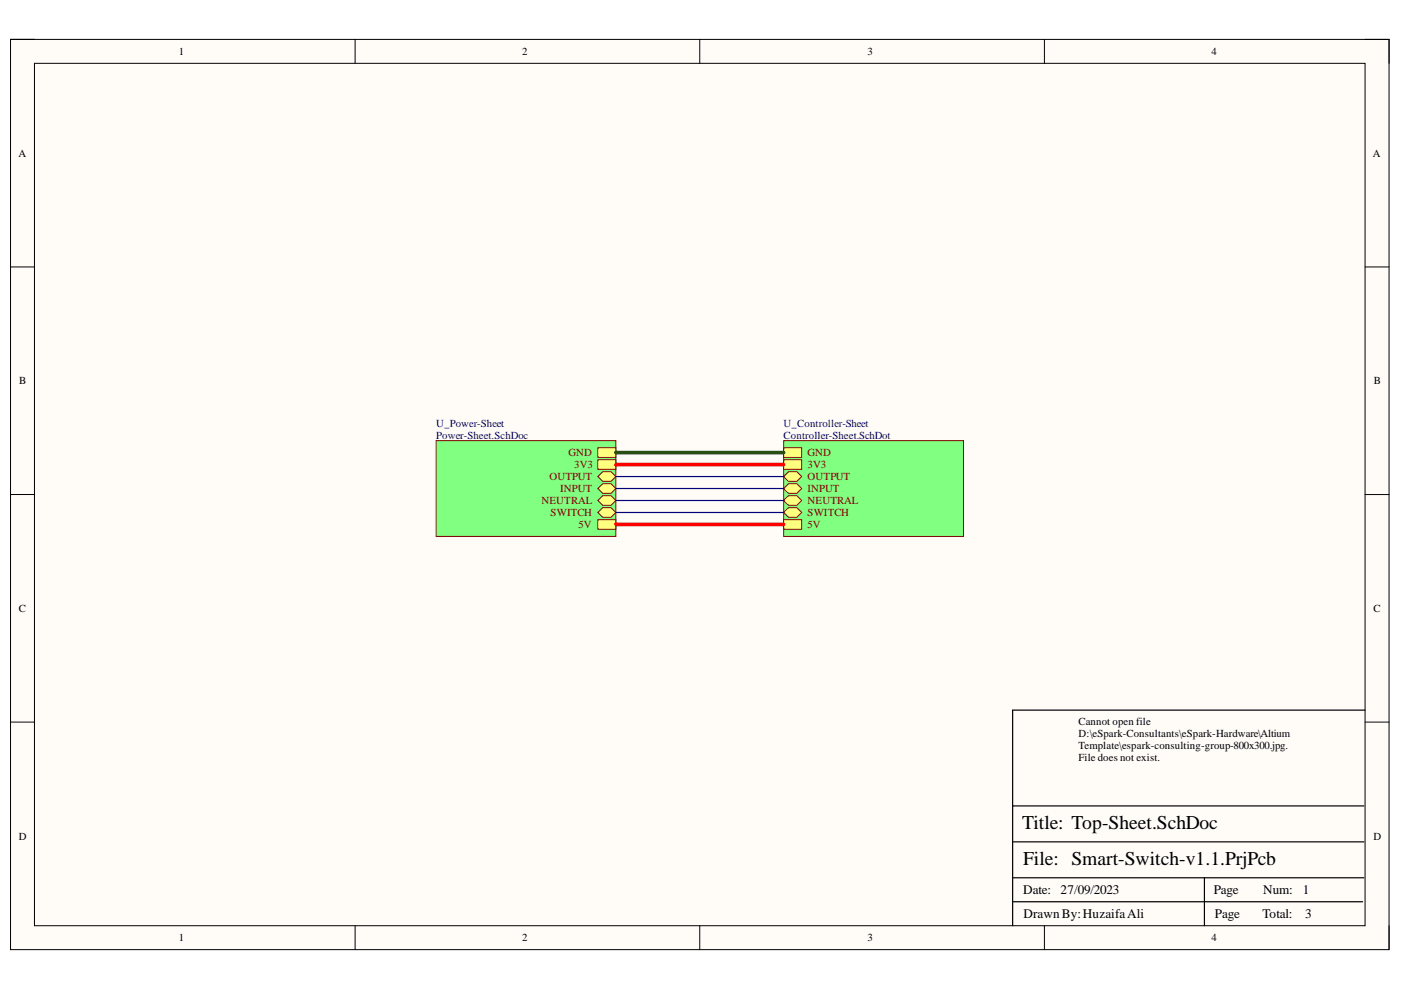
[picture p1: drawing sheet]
<svg xmlns="http://www.w3.org/2000/svg" width="297mm" height="210mm" viewBox="0 0 297 210" stroke-linecap="round" stroke-linejoin="round" font-family="sans-serif">
<path d="M2.2 8.4h292.3v192.9h-292.3z" fill-rule="evenodd" fill="#fffcf8"/>
<path d="M2.2 8.4h292.3v192.9h-292.3z" fill="none" stroke="#000" stroke-width=".21"/>
<path d="M7.3 13.4h282.1v182.9h-282.1z" fill-rule="evenodd" fill="#fffcf8"/>
<g fill="none" stroke="#000" stroke-width=".21">
<path d="M2.2 8.3h5.1M7.3 13.4h282.1v182.9h-282.1zM75.3 8.3v5.1M148.4 8.3v5.1M221.4 8.4v5M289.4 8.4h5.1v5M2.2 56.6h5.1M289.4 56.6h5.1M2.2 104.9h5.1M289.4 104.9h5.1M2.2 153.1h5.1M289.4 153.1h5.1"/>
<path d="M75.3 196.3v5M148.4 196.3v5M221.4 196.3v5M294.5 196.3v5"/>
</g>
<path d="M289.4 150.6h-74.7v45.7M214.7 178.5h74.5M214.7 170.9h74.5M214.7 191.2h74.2M214.7 186.1h74.5M255.4 186.1v10.2" fill="none" stroke="#000" stroke-width=".25"/>
<path d="M92.4 93.4h38.2v20.3h-38.2z" fill-rule="evenodd" fill="#80ff80"/>
<path d="M92.4 93.4h38.2v20.3h-38.2z" fill="none" stroke="#800000" stroke-width=".21"/>
<path d="M126.8 97.5h3.8v2h-3.8z" fill-rule="evenodd" fill="#ffff80"/>
<path d="M126.8 97.5h3.8v2h-3.8z" fill="none" stroke="#800000" stroke-width=".21"/>
<path d="M126.8 94.9h3.8v2.1h-3.8z" fill-rule="evenodd" fill="#ffff80"/>
<path d="M126.8 94.9h3.8v2.1h-3.8z" fill="none" stroke="#800000" stroke-width=".21"/>
<path d="M126.8 110.2h3.8v2h-3.8z" fill-rule="evenodd" fill="#ffff80"/>
<path d="M126.8 110.2h3.8v2h-3.8z" fill="none" stroke="#800000" stroke-width=".21"/>
<path d="M127.8 100h1.8l1 1-1 1.1h-1.8l-1-1.1z" fill-rule="evenodd" fill="#ffff80"/>
<path d="M127.8 100h1.8l1 1-1 1.1h-1.8l-1-1.1z" fill="none" stroke="#800000" stroke-width=".21"/>
<path d="M127.8 107.6h1.8l1 1.1-1 1h-1.8l-1-1z" fill-rule="evenodd" fill="#ffff80"/>
<path d="M127.8 107.6h1.8l1 1.1-1 1h-1.8l-1-1z" fill="none" stroke="#800000" stroke-width=".21"/>
<path d="M126.8 103.6l1-1h1.8l1 1-1 1h-1.8z" fill-rule="evenodd" fill="#ffff80"/>
<path d="M126.8 103.6l1-1h1.8l1 1-1 1h-1.8z" fill="none" stroke="#800000" stroke-width=".21"/>
<path d="M126.8 106.1l1-1h1.8l1 1-1 1h-1.8z" fill-rule="evenodd" fill="#ffff80"/>
<path d="M126.8 106.1l1-1h1.8l1 1-1 1h-1.8z" fill="none" stroke="#800000" stroke-width=".21"/>
<path d="M166.2 93.4h38.1v20.3h-38.1z" fill-rule="evenodd" fill="#80ff80"/>
<path d="M166.2 93.4h38.1v20.3h-38.1z" fill="none" stroke="#800000" stroke-width=".21"/>
<path d="M166.2 94.9h3.8v2.1h-3.8z" fill-rule="evenodd" fill="#ffff80"/>
<path d="M166.2 94.9h3.8v2.1h-3.8z" fill="none" stroke="#800000" stroke-width=".21"/>
<path d="M166.2 97.5h3.8v2h-3.8z" fill-rule="evenodd" fill="#ffff80"/>
<path d="M166.2 97.5h3.8v2h-3.8z" fill="none" stroke="#800000" stroke-width=".21"/>
<path d="M167.2 100h1.7l1.1 1-1.1 1.1h-1.7l-1-1.1z" fill-rule="evenodd" fill="#ffff80"/>
<path d="M167.2 100h1.7l1.1 1-1.1 1.1h-1.7l-1-1.1z" fill="none" stroke="#800000" stroke-width=".21"/>
<path d="M166.2 103.6l1-1h1.7l1.1 1-1.1 1h-1.7z" fill-rule="evenodd" fill="#ffff80"/>
<path d="M166.2 103.6l1-1h1.7l1.1 1-1.1 1h-1.7z" fill="none" stroke="#800000" stroke-width=".21"/>
<path d="M166.2 106.1l1-1h1.7l1.1 1-1.1 1h-1.7z" fill-rule="evenodd" fill="#ffff80"/>
<path d="M166.2 106.1l1-1h1.7l1.1 1-1.1 1h-1.7z" fill="none" stroke="#800000" stroke-width=".21"/>
<path d="M167.2 107.6h1.7l1.1 1.1-1.1 1h-1.7l-1-1z" fill-rule="evenodd" fill="#ffff80"/>
<path d="M167.2 107.6h1.7l1.1 1.1-1.1 1h-1.7l-1-1z" fill="none" stroke="#800000" stroke-width=".21"/>
<path d="M166.2 110.2h3.8v2h-3.8z" fill-rule="evenodd" fill="#ffff80"/>
<path d="M166.2 110.2h3.8v2h-3.8z" fill="none" stroke="#800000" stroke-width=".21"/>
<path d="M130.6 98.5h35.6M130.6 111.2h35.6" fill="none" stroke="#f00" stroke-width=".76"/>
<path d="M130.6 96h35.6" fill="none" stroke="#274e13" stroke-width=".76"/>
<path d="M130.6 101h35.6M130.6 108.7h35.6M130.6 103.6h35.6M130.6 106.1h35.6" fill="none" stroke="#000080" stroke-width=".25"/>
<g font-size="4.1">
<text x="216.7" y="175.8">Title: Top-Sheet.SchDoc</text>
<text x="216.9" y="183.4">File: Smart-Switch-v1.1.PrjPcb</text>
</g>
<g font-size="2.8">
<text x="216.9" y="189.6">Date:</text>
<text x="224.9" y="189.6">27/09/2023</text>
<text x="257.3" y="189.6">Page</text>
<text x="267.8" y="189.6">Num:</text>
<text x="276.2" y="189.6">1</text>
<text x="217" y="194.7">DrawnBy:HuzaifaAli</text>
<text x="257.6" y="194.7">Page</text>
<text x="267.7" y="194.7">Total:</text>
<text x="276.7" y="194.7">3</text>
</g>
<g font-size="2.3">
<text x="37.9" y="11.7">1</text>
<text x="110.7" y="11.7">2</text>
<text x="183.9" y="11.7">3</text>
<text x="256.8" y="11.7">4</text>
<text x="3.9" y="33.3">A</text>
<text x="291.1" y="33.3">A</text>
<text x="4.1" y="81.5">B</text>
<text x="291.3" y="81.5">B</text>
<text x="4" y="129.7">C</text>
<text x="291.2" y="129.7">C</text>
<text x="228.7" y="153.7">Cannot open file</text>
<text x="228.7" y="156.2">D:\eSpark-Consultants\eSpark-Hardware\Altium</text>
<text x="228.7" y="158.7">Template\espark-consulting-group-800x300.jpg.</text>
<text x="228.7" y="161.3">File does not exist.</text>
<text x="4" y="178">D</text>
<text x="291.2" y="178">D</text>
<text x="37.9" y="199.6">1</text>
<text x="110.7" y="199.6">2</text>
<text x="183.9" y="199.6">3</text>
<text x="256.8" y="199.6">4</text>
</g>
<g font-size="2.3" fill="#000080">
<text x="92.5" y="90.4">U_Power-Sheet</text>
<text x="92.5" y="93">Power-Sheet.SchDoc</text>
<text x="166.2" y="90.4">U_Controller-Sheet</text>
<text x="166.2" y="93">Controller-Sheet.SchDot</text>
</g>
<g font-size="2.3" fill="#800000">
<text x="116.5" y="101.9">OUTPUT</text>
<text x="120.6" y="96.8">GND</text>
<text x="121.7" y="99.3">3V3</text>
<text x="171.2" y="96.8">GND</text>
<text x="171.2" y="99.3">3V3</text>
<text x="171.2" y="101.9">OUTPUT</text>
<text x="114.8" y="106.9">NEUTRAL</text>
<text x="118.8" y="104.4">INPUT</text>
<text x="171.2" y="104.4">INPUT</text>
<text x="171.2" y="106.9">NEUTRAL</text>
<text x="116.7" y="109.5">SWITCH</text>
<text x="122.7" y="112">5V</text>
<text x="171.2" y="109.5">SWITCH</text>
<text x="171.2" y="112">5V</text>
</g>
</svg>
